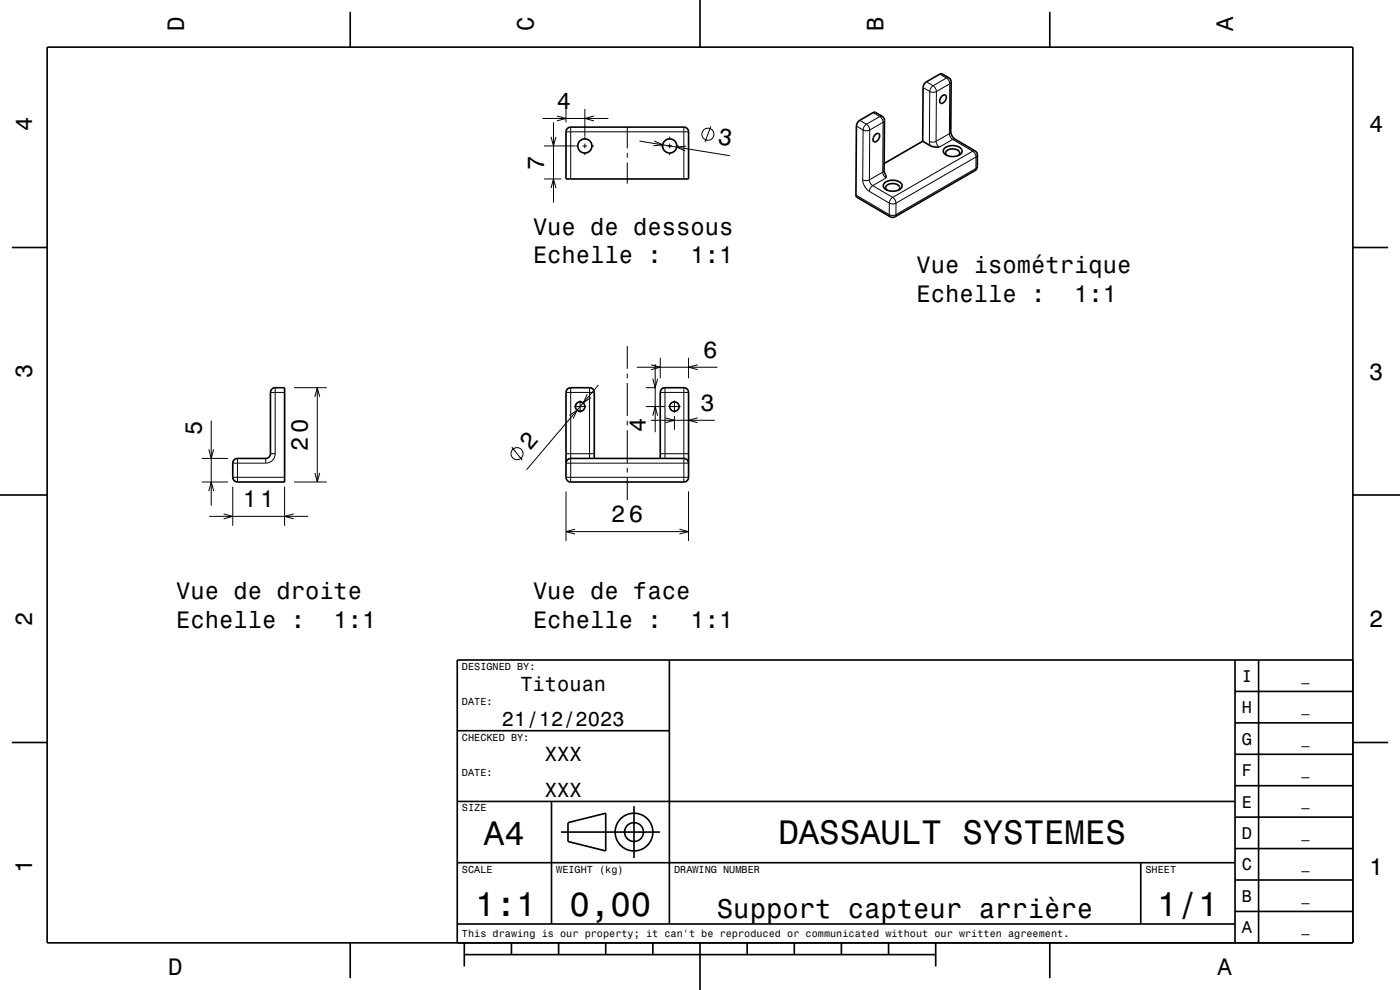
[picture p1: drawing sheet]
<svg xmlns="http://www.w3.org/2000/svg" width="297mm" height="210mm" viewBox="0 0 297 210" stroke-linecap="round" stroke-linejoin="round" font-family="sans-serif">
<g fill="none" stroke="#000" stroke-width=".21">
<path d="M195.8 18.6l1.4 .8M196.5 17.4l1.5 .8M197.2 19.4l.7 .2 .8-.2M197.2 19.4v10.6M198 18.2l.5 .6 .2 .6M198 18.2l-.5 .5-.3 .7M198.7 19.4l-.1 10.6M199.4 15.7l1.4 .9M200.8 16.6l.5 .5 .2 .7M200.8 16.6l-2.8 1.6M201.3 16.5l-.5 .1M201.5 17.8l-.1 10.6"/>
<path d="M201.5 17.8l-2.8 1.6M201.8 17.4l-.3 .4M115.1 25.1h14M115.4 38h3.7M115.4 31h7.2M116.9 29l.5 2 .5-2M116.9 39.9l.5-1.9 .5 1.9M117.4 26v17M118.1 24.6l2 .5-2 .5M120.1 23.1v2.9M120.1 28h26M121.1 27v11"/>
<path d="M123.6 31h1M124.1 23.1v6.4M124.1 30.5v1M124.1 32.5v.4M125.6 31h.4M126 24.6l-1.9 .5 1.9 .5M133.1 27v4.5M133.1 32.5v1M133.1 34.5v4.5M135.7 29.9l19.1 3.1M138.8 29.9l1.8 .8-2 .2M140.1 31h.5"/>
<path d="M141.6 31h1M142.1 29v.5M142.1 30.5v1M142.1 32.5v.4M143.6 31h.4M145.1 27v11M145.5 31l-1.9 .2 1.8 .8M150.8 26.8l-1.3 3.3M181.7 26.7l1.4 .9M182.4 25.5l1.4 .8M183 38.1l.4 1.4 1 1.1M183 38.1l.7 .2 .7-.2"/>
<path d="M183.1 27.6l.7 .1 .7-.1M183.1 27.6l-.1 10.5M183.8 26.3l-.5 .5-.2 .8M183.8 26.3l.5 .6 .2 .7M184.4 38.1l.2 .7 .5 .6M184.5 27.6l-.1 10.5M185.1 39.4l-.4 .5-.3 .7M185.1 39.4l4.3 2.5M185.2 23.9l1.4 .8M186.6 24.7l.6 .6 .1 .6M186.6 24.7l-2.8 1.6M187.1 24.7h-.5"/>
<path d="M187.3 36.5l.1 .7 .6 .5-2.9 1.7M187.3 36.5l-2.9 1.6M187.3 25.9l-2.8 1.7M187.3 25.9v10.6M187.6 36.1l-.3 .4M187.6 25.5l-.3 .4M197.2 30l.1 .9M197.2 30l.6 .2 .8-.2M201.4 28.4l.2 .6 .5 .6M201.4 28.4l-2.8 1.6M201.7 27.9l-.3 .5M202.1 29.6l-2.8 1.6-.5-.6-.2-.6"/>
<path d="M202.1 29.6l4.3 2.5M202.6 29.5l-.5 .1M206.4 32.1l.5 .5 .2 .7M206.4 32.1l-17 9.8M206.9 32l-.5 .1M207 35.7l-.2 .5M207 35.7l-16.9 9.8M207.1 33.3l-.1 2.4M207.1 33.3l-17 9.8M207.3 35.3l-.3 .4M207.3 32.9l-.2 .4M181.6 41.4l7 4.1"/>
<path d="M184.4 40.6l4.3 2.5M188.6 45.5l.7 .2 .8-.2M188.6 45.5l.2 .5M188.7 43.1l.6 .2 .8-.2M188.7 43.1l-.1 2.4M189.4 41.9l.5 .5 .2 .7M189.4 41.9l-.5 .5-.2 .7M190.1 45.5l-.2 .5M190.1 43.1v2.4M133.1 73.4v4.8M133.1 79.2v1M135.1 77.9h17.1"/>
<path d="M138.1 77.4l2 .5-2 .5M139 77.2v14.5M140.1 75.9v4.3M146.1 75.9v4.3M148 77.4l-1.9 .5 1.9 .5M42.8 97.2h5.6M44.3 95.3l.5 1.9 .5-1.9M44.8 89.2v18M49.4 98.2h7M50.4 97.2v5M56.4 97.2v1M57.4 83.2h3"/>
<path d="M57.4 96.2h1M58.4 96.2a2 2 0 0 1-2 2M58.4 82.2v14M62.4 82.2h6.9M66.8 84.2l.5-2 .5 2M67.3 82.2v20M108.6 94.8l2.2 2.8M120.1 83.2h6M120.1 96.2h6M120.1 98.2h26M120.8 88.1l1.6-1.1-.8 1.8M121.1 82.2v20"/>
<path d="M121.8 86.2h2.6M123.1 84.9v2.6M123.7 85.5a1 1 0 0 0-1.6 .5M124 86.5a1 1 0 0 1-1.6 .5M124.6 83.7l-.9 1.8 1.7-1.2M125.1 82.2v15M127 81.7l-15.3 17.9M133.1 81.2v7M133.1 89.2v1M133.1 91.2v7M133.1 99.2v1M137 86.2h4.1"/>
<path d="M137 82.2h2.1M138.1 89.2h13.5M138.5 88.2l.5-2 .5 2M138.5 80.3l.5 1.9 .5-1.9M140.1 83.2h6M140.1 96.2h6M141.1 82.2v15M141.1 88.6l2 .6-2 .5M141.8 86.2h2.6M143.1 84.9v2.6M143.1 88.2v3M145.1 82.2v20"/>
<path d="M148 88.6l-1.9 .6 1.9 .5M42.8 102.2h5.6M44.3 104.2l.5-2 .5 2M44.4 109.5h21M47.4 109l2 .5-2 .6M49.4 103.2v8.3M49.4 101.2h11M60.4 103.2v8.3M62.3 109l-1.9 .5 1.9 .6M62.4 102.2h6.9M66.8 100.3l.5 1.9 .5-1.9M120.1 104.2v10.6"/>
<path d="M120.1 101.2h26M120.1 112.8h26M122 112.3l-1.9 .5 1.9 .5M133.1 101.2v4.9M144.1 112.3l2 .5-2 .5M146.1 104.2v10.6"/>
<circle cx="150.2" cy="28.5" r="1.28"/>
<circle cx="109.7" cy="96.2" r="1.28"/>
</g>
<g fill="none" stroke="#000" stroke-width=".35">
<path d="M10 10h277v190h-277zM74.3 2.5v7.5M148.5 0v10M222.7 2.5v7.5M120.4 27.2l.7-.2h24.3l.6 .5 .1 .5v10h-26v-10zM185.6 28.6a.54 .54 0 0 1 .8-.3 .54 .54 0 0 1 .2 .8 .87 .87 0 0 1-1.3 .8l-.1-.5zM187.7 38.8a2.66 2.66 0 0 1 3.6 .4 1.46 1.46 0 0 1-1.7 1.4l-.5-.1a1.44 1.44 0 0 1-1.7-1.3zM195.7 30l.2-11.7 .6-.9 3.2-1.8 1.6 .9 .4 .6 .1 11.4 .7 1 4.6 2.7 .2 .7v2.5l-.1 .4-.4 .4-16.9 9.8-.6 .1-.5-.1-7-4.2-.2-.2 .1-15.1 .7-1 3-1.7 1.8 .9 .4 .6v10.9l.4 1.5M195.7 30l1.9 1 1.7 .2M195.7 30l-8.1 4.7M199.7 20.5a.56 .56 0 0 1 .9-.3 .56 .56 0 0 1 .1 .9 .79 .79 0 0 1-.5 .7 .79 .79 0 0 1-.8-.1v-.6zM200.3 31.5a2.63 2.63 0 0 1 3.8 .3 1.46 1.46 0 0 1-1.8 1.4l-1.4-.2a.91 .91 0 0 1-.6-1.5z"/>
<path d="M200.9 33a.7 .7 0 0 1-.3-.8 .7 .7 0 0 1 .7-.5 1.72 1.72 0 0 1 2.3 .8l-.3 .5M2.5 52.5h7.5M188.2 40.3a.7 .7 0 0 1-.3-.8 .7 .7 0 0 1 .7-.4 1.72 1.72 0 0 1 2.3 .7l-.3 .5M287 52.5h7.5M57.7 82.5l.7-.3h2v20h-10.3l-.5-.3-.2-.7v-3l.3-.7 .7-.3h6.2l.5-.2 .2-.4 .1-13.4zM120.1 98.2l.3-.7 .7-.3h24l.7 .4 .3 .6M126.1 97.2l-.1-14.2-.4-.6-.4-.2-4.4 .1-.6 .4-.1 .5v18l.1 .5 .3 .4 .6 .1h24l.7-.2 .3-.8v-18l-.1-.4-.6-.5-4.3-.1-.5 .2-.5 .5v14.3M0 105h10M287 105h10M142 140v56M262 140v60M267 140v60"/>
<path d="M287 140h-190v60M2.5 157.5h7.5M97 155h45M262 153.3h25M262 146.7h25M287 157.5h7.5M97 170h165M117 170v26M119 176.5h21M120.5 174.5l8-2v8l-8-2zM134.5 171v11M262 173.3h25"/>
<path d="M262 166.7h25M262 160h25M97 196h165M97 183h165M242 183v13M262 193.3h25M262 186.7h25M262 180h25M74.3 200v7.5M98.5 202.5h100M98.5 200v5M108.5 200v2.5"/>
<path d="M118.5 200v2.5M128.5 200v2.5M138.5 200v2.5M148.5 200v10M158.5 200v2.5M168.5 200v2.5M178.5 200v2.5M188.5 200v2.5M198.5 200v5M222.7 200v7.5"/>
<circle cx="124.1" cy="31" r="1.5"/>
<circle cx="142.1" cy="31" r="1.5"/>
<circle cx="123.1" cy="86.2" r="1"/>
<circle cx="143.1" cy="86.2" r="1"/>
<circle cx="134.5" cy="176.5" r="2"/>
<circle cx="134.5" cy="176.5" r="4"/>
</g>
<g font-size="7.2">
<text x="102.7" y="179.3">A4</text>
<text x="165.1" y="179.1">DASSAULT SYSTEMES</text>
<text x="100.8" y="194.3">1:1</text>
<text x="120.8" y="194.3">0,00</text>
<text x="245.5" y="194.3">1/1</text>
</g>
<text font-size="5.8" x="152.1" y="194.6">Support capteur arrière</text>
<text font-size="5.1" x="152.1" y="30.6" transform="rotate(9 152.1 30.6)">3</text>
<g font-size="5">
<text x="39" y="6.5" transform="rotate(-90 39 6.5)">D</text>
<text x="113.2" y="6.5" transform="rotate(-90 113.2 6.5)">C</text>
<text x="187.4" y="6.5" transform="rotate(-90 187.4 6.5)">B</text>
<text x="261.6" y="6.5" transform="rotate(-90 261.6 6.5)">A</text>
<text x="118.1" y="23.1">4</text>
<text x="6.8" y="27.8" transform="rotate(-90 6.8 27.8)">4</text>
<text x="290.5" y="28.1">4</text>
<text x="115.4" y="36" transform="rotate(-90 115.4 36)">7</text>
<text x="113.1" y="49.8">Vue de dessous</text>
<text x="113.1" y="55.9">Echelle :</text>
<text x="146.5" y="55.9">1:1</text>
<text x="194.5" y="58">Vue isométrique</text>
<text x="194.5" y="64">Echelle :</text>
<text x="227.9" y="64">1:1</text>
<text x="149.2" y="75.9">6</text>
<text x="6.8" y="80.3" transform="rotate(-90 6.8 80.3)">3</text>
<text x="290.5" y="80.6">3</text>
<text x="148.6" y="87.2">3</text>
<text x="42.8" y="92.2" transform="rotate(-90 42.8 92.2)">5</text>
<text x="65.3" y="95.6" transform="rotate(-90 65.3 95.6)">20</text>
<text x="112.5" y="95.6" transform="rotate(-49 112.5 95.6)">2</text>
<text x="137" y="91.7" transform="rotate(-90 137 91.7)">4</text>
<text x="51.5" y="107.5">11</text>
<text x="129.7" y="110.8">26</text>
<text x="37.4" y="127.1">Vue de droite</text>
<text x="113.1" y="127.1">Vue de face</text>
<text x="6.8" y="132.8" transform="rotate(-90 6.8 132.8)">2</text>
<text x="37.4" y="133.1">Echelle :</text>
<text x="70.8" y="133.1">1:1</text>
<text x="113.1" y="133.1">Echelle :</text>
<text x="146.5" y="133.1">1:1</text>
<text x="290.5" y="133.1">2</text>
<text x="6.8" y="185.3" transform="rotate(-90 6.8 185.3)">1</text>
<text x="290.5" y="185.6">1</text>
<text x="35.7" y="206.8">D</text>
<text x="258.3" y="206.8">A</text>
</g>
<g font-size="4.3">
<text x="110.4" y="146.5">Titouan</text>
<text x="106.5" y="154">21/12/2023</text>
<text x="115.6" y="161.5">XXX</text>
<text x="115.6" y="169">XXX</text>
</g>
<g font-size="3.6">
<text x="263.4" y="144.6">I</text>
<text x="263.4" y="151.3">H</text>
<text x="263.4" y="158">G</text>
<text x="263.4" y="164.6">F</text>
<text x="263.4" y="171.3">E</text>
<text x="263.4" y="178">D</text>
<text x="263.4" y="184.6">C</text>
<text x="263.4" y="191.3">B</text>
<text x="263.4" y="198">A</text>
</g>
<g font-size="2.9">
<text x="276.1" y="144.4">_</text>
<text x="276.1" y="151">_</text>
<text x="276.1" y="157.7">_</text>
<text x="276.1" y="164.4">_</text>
<text x="276.1" y="171">_</text>
<text x="276.1" y="177.7">_</text>
<text x="276.1" y="184.4">_</text>
<text x="276.1" y="191.1">_</text>
<text x="276.1" y="197.7">_</text>
</g>
<g font-size="2.2">
<text x="98" y="142.1">DESIGNED BY:</text>
<text x="98" y="149.6">DATE:</text>
<text x="98" y="157.1">CHECKED BY:</text>
<text x="98" y="164.6">DATE:</text>
<text x="98" y="172.1">SIZE</text>
<text x="98" y="185.1">SCALE</text>
<text x="118" y="185.1">WEIGHT (kg)</text>
<text x="143" y="185.1">DRAWING NUMBER</text>
<text x="243" y="185.1">SHEET</text>
<text x="98" y="198.8">This drawing is our property; it can't be reproduced or communicated without our written agreement.</text>
</g>
</svg>
